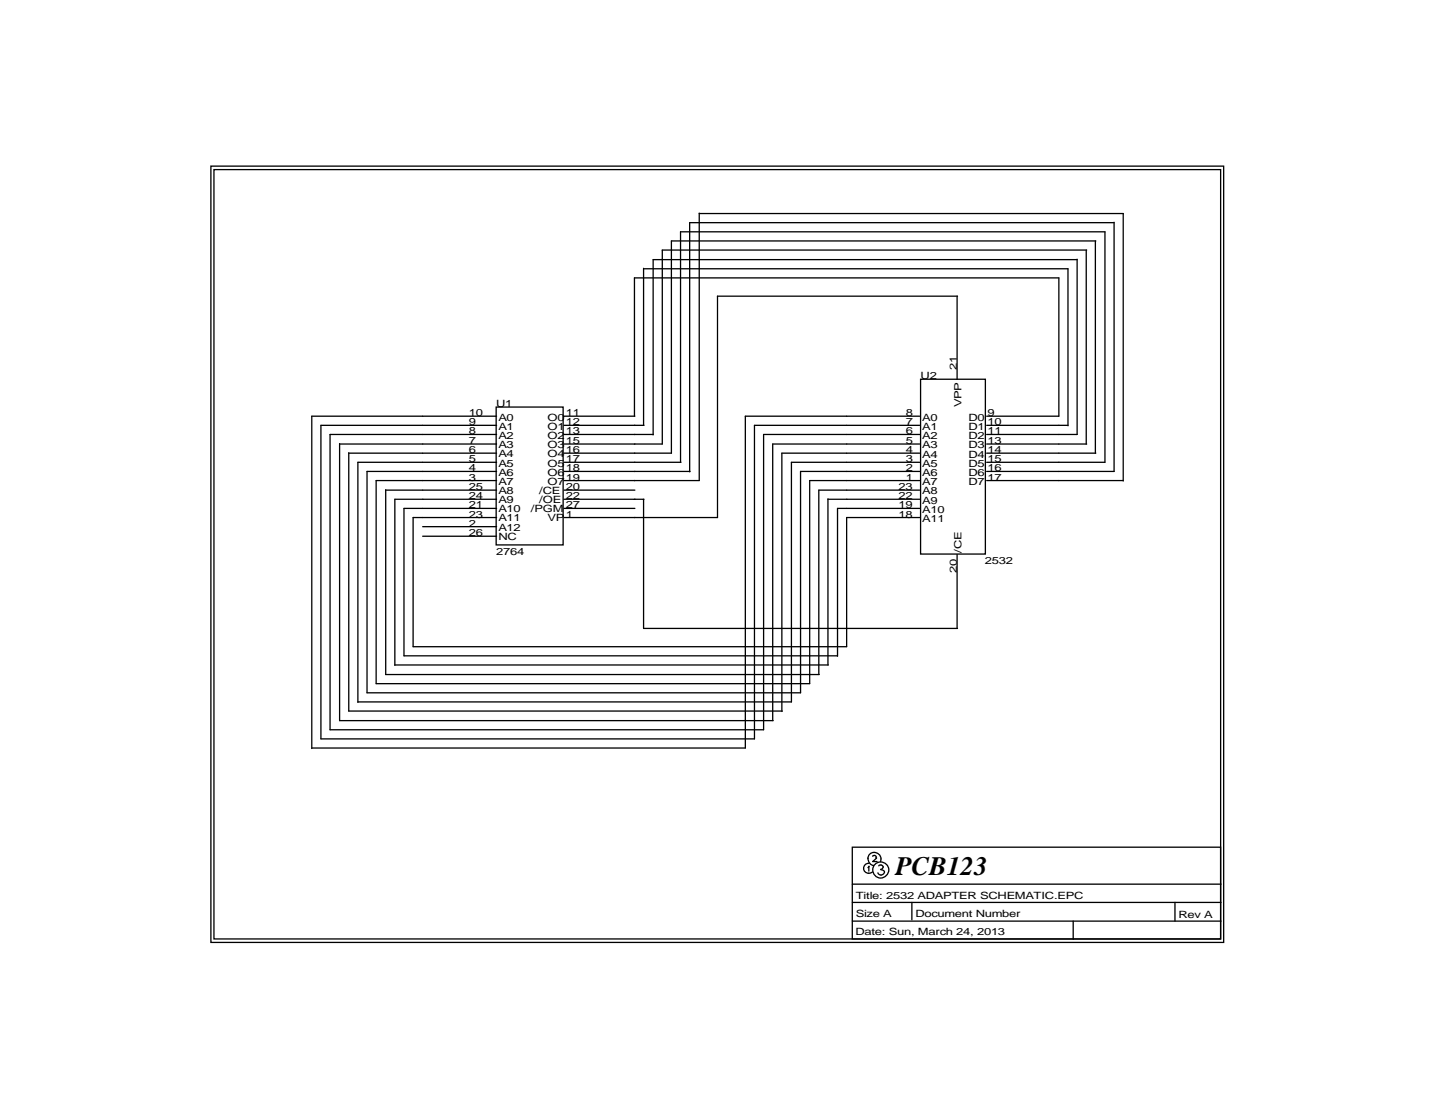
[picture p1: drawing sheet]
<svg xmlns="http://www.w3.org/2000/svg" width="279mm" height="216mm" viewBox="0 0 279 216" stroke-linecap="round" stroke-linejoin="round" font-family="sans-serif">
<g fill="none" stroke="#000" stroke-width=".25">
<path d="M41.1 32.3h197.2v151.2h-197.2zM41.7 33h196v149.8h-196zM125.3 52.2v30.6M125.3 52.3h82.6v30.6M136.1 41.5v52.1h-26.3M136.1 41.6h82.6v52M186.4 57.7v16.1M186.4 57.7h-46.7v43.1h-29.9M209.7 50.5v34.1h-17.6M209.7 50.5h-82.5v34.2M211.5 48.7v37.7M211.6 48.7h-82.7v37.7h-19.1"/>
<path d="M213.3 46.9v41.3M213.4 46.9h-82.7v41.3h-20.9M216.9 43.3v48.5h-24.8M216.9 43.3h-82.6v48.6M96.6 79.2h13v26.9h-13zM179.2 73.8h12.7v34.1h-12.7zM66.1 86.4h30.6M66.1 86.4v53.9h84.4M67.9 88.2h28.8M67.9 88.1v50.3h84.4M75.1 95.4h21.6M75.1 95.3v36h84.4"/>
<path d="M96.7 99h-18v28.7h84.4M96.7 97.2h-19.8v32.3M96.7 93.6h-23.5v39.5h84.4v-39.5h21.5M96.7 91.8h-25.2v43.1h84.4v-43.1h23.2M96.7 90h-27v46.7M96.7 84.6h-32.4v57.5h84.4v-57.5h30.4M96.7 82.8h-34.2v61h84.4v-61h32.2M96.7 81h-36v64.7M109.8 99h13.8M109.8 97.2h15.6M109.8 95.4h13.8M109.8 91.8h24.6"/>
<path d="M109.8 90h22.8M109.8 84.6h17.4M109.8 82.8h15.6M109.8 81h13.8M123.5 81v-26.9h82.7v26.9h-14.1M125.3 97.2v25.1h61.1M132.5 90v-44.9h82.6v44.9h-23M161.2 97.2h17.9M161.2 97.1v32.4M179.1 99h-16v28.8M179.1 95.4h-19.7v35.9M179.1 90h-25v46.7h-84.4"/>
<path d="M179.1 88.2h-26.9v50.3M179.1 86.4h-28.6v53.9M179.1 81h-34v64.6h-84.4M192.1 93.6h26.6M192.1 88.2h21.3M192.1 86.4h19.5M192.1 82.8h15.8M82.3 102.5h14.4M82.3 104.4h14.4M96.7 100.8h-16.3v25.1h84.4v-25.1h14.3M186.4 107.9v14.4M76.9 129.5h84.4"/>
<path d="M165.9 164.9h71.8v17.9h-71.8zM165.9 172.1h71.8M165.9 175.7h71.8M165.9 179.3h71.8M169 167.1a1.28 1.28 0 0 1 1.6-1.1 1.28 1.28 0 0 1 .8 1.7M169 167a1.38 1.38 0 0 0 1.1 1.5M169.2 168.1a.97 .97 0 0 0-1 .9 .97 .97 0 0 0 1 1M169.2 168.7v.9M169.2 168.7l-.2 .2M169.8 169.8l-.7 .2M169.9 166.7a.34 .34 0 0 1 .5-.1 .34 .34 0 0 1 .1 .4M170.7 167l-.8 .7h.9"/>
<path d="M171.1 168.6l.2-.2a.5 .5 0 0 1 .7 .4M171.5 169.3l.6 .2a.62 .62 0 0 1-.4 .8 .62 .62 0 0 1-.8-.4M172 168.7l-.3 .5h-.3M177.5 175.7v3.4M209 179.3v3.6M228.8 175.7v3.6"/>
<circle cx="171.5" cy="169.4" r="1.57"/>
</g>
<text font-size="5.2" x="174.3" y="170.3">PCB123</text>
<g font-size="1.9">
<text x="179.2" y="73.8">U2</text>
<text x="186.3" y="72.1" transform="rotate(-90 186.3 72.1)">21</text>
<text x="91.3" y="81">10</text>
<text x="91.3" y="82.8">9</text>
<text x="96.6" y="79.2">U1</text>
<text x="97" y="81.9">A0</text>
<text x="97" y="83.7">A1</text>
<text x="106.6" y="81.9">O0</text>
<text x="106.6" y="83.7">O1</text>
<text x="110.2" y="81">11</text>
<text x="110.2" y="82.8">12</text>
<text x="176.4" y="81">8</text>
<text x="176.4" y="82.8">7</text>
<text x="179.6" y="81.9">A0</text>
<text x="179.6" y="83.7">A1</text>
<text x="187.2" y="79.2" transform="rotate(-90 187.2 79.2)">VPP</text>
<text x="188.6" y="81.9">D0</text>
<text x="188.6" y="83.7">D1</text>
<text x="192.3" y="81">9</text>
<text x="192.3" y="82.8">10</text>
<text x="91.3" y="84.6">8</text>
<text x="91.3" y="86.4">7</text>
<text x="91.3" y="88.2">6</text>
<text x="97" y="85.4">A2</text>
<text x="97" y="87.2">A3</text>
<text x="97" y="89">A4</text>
<text x="106.6" y="85.4">O2</text>
<text x="106.6" y="87.2">O3</text>
<text x="106.6" y="89">O4</text>
<text x="110.2" y="84.6">13</text>
<text x="110.2" y="86.4">15</text>
<text x="110.2" y="88.2">16</text>
<text x="176.4" y="84.6">6</text>
<text x="176.4" y="86.4">5</text>
<text x="176.4" y="88.2">4</text>
<text x="179.6" y="85.5">A2</text>
<text x="179.6" y="87.3">A3</text>
<text x="179.6" y="89.1">A4</text>
<text x="188.6" y="85.5">D2</text>
<text x="188.6" y="87.3">D3</text>
<text x="188.6" y="89.1">D4</text>
<text x="192.3" y="84.6">11</text>
<text x="192.3" y="86.4">13</text>
<text x="192.3" y="88.2">14</text>
<text x="91.3" y="90">5</text>
<text x="91.3" y="91.8">4</text>
<text x="91.3" y="93.6">3</text>
<text x="91.3" y="95.3">25</text>
<text x="97" y="90.8">A5</text>
<text x="97" y="92.6">A6</text>
<text x="97" y="94.4">A7</text>
<text x="106.6" y="90.8">O5</text>
<text x="106.6" y="92.6">O6</text>
<text x="106.6" y="94.4">O7</text>
<text x="110.2" y="90">17</text>
<text x="110.2" y="91.8">18</text>
<text x="110.2" y="93.6">19</text>
<text x="110.2" y="95.3">20</text>
<text x="174.9" y="95.3">23</text>
<text x="176.4" y="90">3</text>
<text x="176.4" y="91.8">2</text>
<text x="176.4" y="93.6">1</text>
<text x="179.6" y="90.8">A5</text>
<text x="179.6" y="92.7">A6</text>
<text x="179.6" y="94.5">A7</text>
<text x="188.6" y="90.8">D5</text>
<text x="188.6" y="92.7">D6</text>
<text x="188.6" y="94.5">D7</text>
<text x="192.3" y="90">15</text>
<text x="192.3" y="91.8">16</text>
<text x="192.3" y="93.6">17</text>
<text x="91.3" y="97.2">24</text>
<text x="91.3" y="99">21</text>
<text x="91.3" y="100.8">23</text>
<text x="97" y="96.2">A8</text>
<text x="97" y="98">A9</text>
<text x="97" y="99.7">A10</text>
<text x="97" y="101.5">A11</text>
<text x="103.4" y="99.7">/PGM</text>
<text x="105" y="96.2">/CE</text>
<text x="105" y="98">/OE</text>
<text x="106.6" y="101.5">VP</text>
<text x="110.2" y="97.2">22</text>
<text x="110.2" y="99">27</text>
<text x="110.2" y="100.8">1</text>
<text x="174.9" y="97.2">22</text>
<text x="174.9" y="99">19</text>
<text x="174.9" y="100.8">18</text>
<text x="179.6" y="96.3">A8</text>
<text x="179.6" y="98">A9</text>
<text x="179.6" y="99.8">A10</text>
<text x="179.6" y="101.7">A11</text>
<text x="91.3" y="102.5">2</text>
<text x="91.3" y="104.3">26</text>
<text x="96.6" y="107.9">2764</text>
<text x="97" y="103.4">A12</text>
<text x="97" y="105.2">NC</text>
<text x="187.2" y="107.6" transform="rotate(-90 187.2 107.6)">/CE</text>
<text x="186.3" y="111.5" transform="rotate(-90 186.3 111.5)">20</text>
<text x="191.8" y="109.7">2532</text>
<text x="166.6" y="178.6">Size A</text>
<text x="166.6" y="174.9">Title: 2532 ADAPTER SCHEMATIC.EPC</text>
<text x="178.2" y="178.6">Document Number</text>
<text x="229.4" y="178.6">Rev A</text>
<text x="166.5" y="182.1">Date: Sun, March 24, 2013</text>
</g>
</svg>
